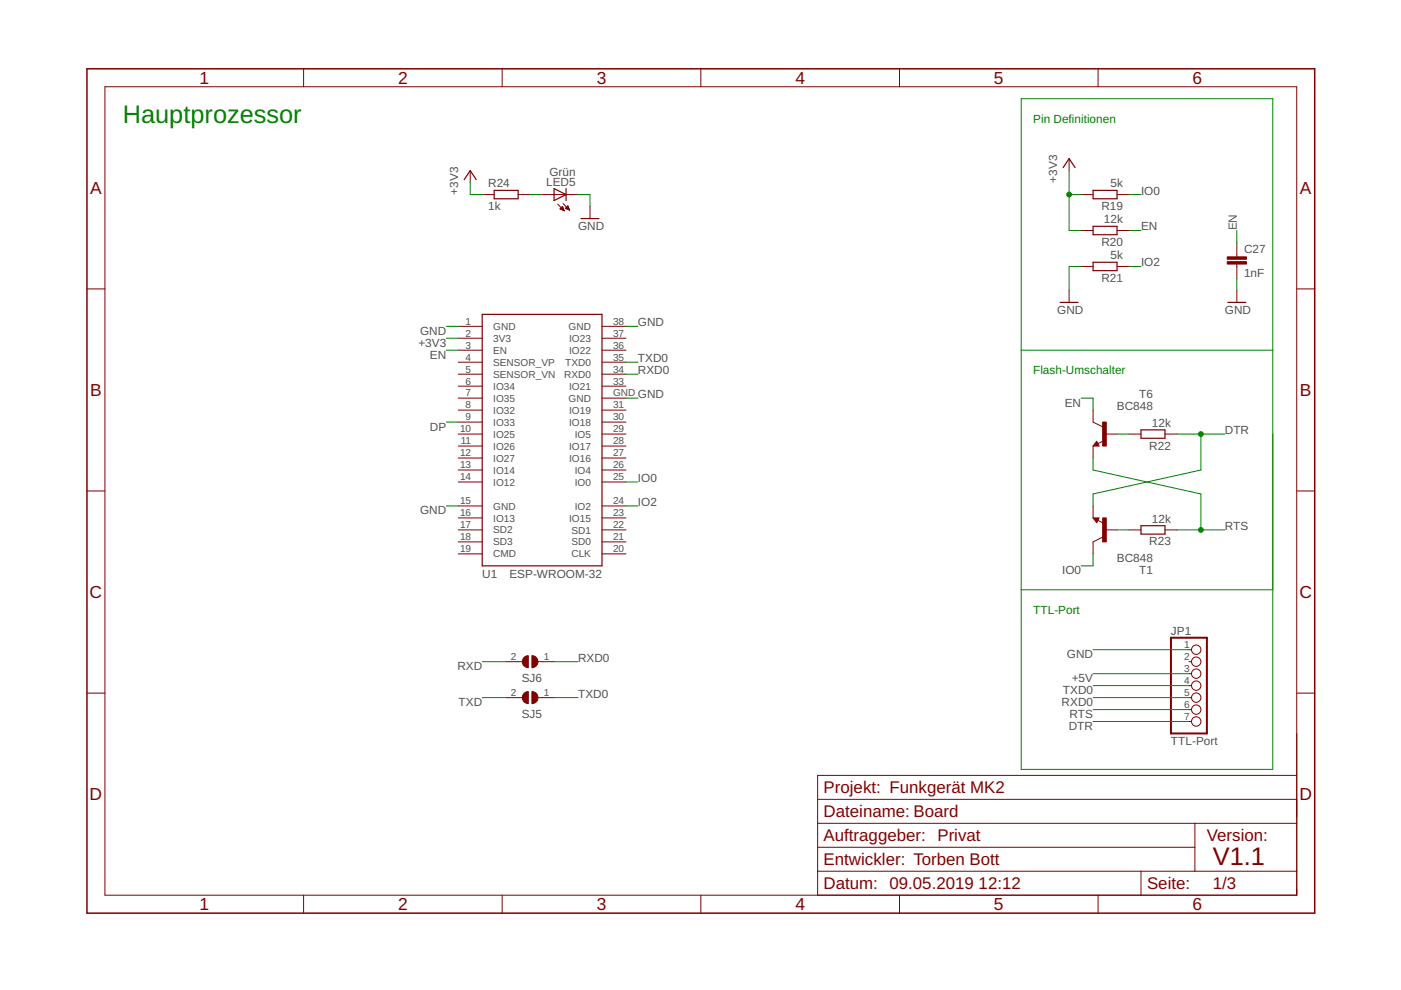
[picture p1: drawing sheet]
<svg xmlns="http://www.w3.org/2000/svg" width="297mm" height="210mm" viewBox="0 0 297 210" stroke-linecap="round" stroke-linejoin="round" font-family="sans-serif">
<path d="M248.3 135.2h7.6v20.3h-7.6z" fill="none" stroke="#800000" stroke-width=".42"/>
<g fill="none" stroke="#800000" stroke-width=".21">
<path d="M22.2 18.4h252.7v171.4h-252.7zM64.4 14.6v3.8M106.5 14.6v3.8M148.6 14.6v3.8M190.7 14.6v3.8M232.8 14.6v3.8M99.7 36.2v2.5M226.7 33.6v2.6M102.2 41.3h2.6M109.9 41.3h2.5M114.9 41.3h7.7M118.2 43.3l1.4 1.4"/>
<path d="M118.7 44.3l.9 .4M118.7 44.3l.6-.5 .3 .9M118.7 44.3h.8M118.9 44.2h.5M119 44h.4M119 44.4h.5M119.1 43.9h.2M119.2 43.8h.1M119.3 44.5h.3M119.4 43.2l1.4 1.4M119.6 44.7h.1M119.9 44.2h.7"/>
<path d="M119.9 44.2l.9 .4M120 44h.6M120.1 43.9h.4M120.2 44.3h.5M120.2 43.8h.3M120.4 43.7h.1M120.4 43.7l-.5 .5M120.4 43.7l.4 .9M120.5 44.4h.2M120.7 44.5h.1M125.1 43.8v2.5M229.2 41.3h2.6"/>
<path d="M229.2 48.9h2.6M229.2 56.5h2.6M236.8 41.3h2.6M236.8 48.9h2.6M236.8 56.5h2.6M262.2 51.4v3.1M262.2 56v3M18.4 61.3h3.8M97.2 69.2h5M97.2 74.3h5M97.2 76.8h5M97.2 79.3h5"/>
<path d="M97.2 71.7h5M127.6 69.2h5.1M127.6 74.3h5.1M127.6 76.8h5.1M127.6 79.3h5.1M127.6 71.7h5.1M226.7 61.6v2.5M262.2 61.6v2.5M274.9 61.3h3.8M97.2 92h5M97.2 81.9h5M97.2 84.4h5"/>
<path d="M97.2 87h5M97.2 89.5h5M97.2 97.1h5M97.2 94.6h5M97.2 99.7h5M127.6 92h5.1M127.6 81.9h5.1M127.6 84.4h5.1M127.6 87h5.1M127.6 89.5h5.1M127.6 97.1h5.1M127.6 94.6h5.1"/>
<path d="M127.6 99.7h5.1M231.8 87v2.5l2 1M231.8 94.6v2.5M232.5 93.6l.5 1h-1.2zM234 93.5l-1.3 .6M234.3 92h2.5M239.4 92h2.5M247 92h2.5M18.4 104.1h3.8M97.2 112.4h5M97.2 102.2h5M97.2 109.8h5"/>
<path d="M97.2 107.3h5M97.2 114.9h5M97.2 117.4h5M127.6 112.4h5.1M127.6 102.2h5.1M127.6 109.8h5.1M127.6 107.3h5.1M127.6 114.9h5.1M127.6 117.4h5.1M231.8 109.8h1.2l-.5 1zM231.8 107.3v2.5M232.7 110.3l1.3 .6"/>
<path d="M233.8 113.9l-2 1v2.5M234.3 112.4h2.5M239.4 112.4h2.5M247 112.4h2.5M274.9 104.1h3.8M252.1 137.8h.5M18.4 147h3.8M107.3 140.3h3.4M107.3 147.9h3.4M114 140.3h3.5M114 147.9h3.5M252.1 140.3h.5"/>
<path d="M252.1 142.8h.5M252.1 145.4h.5M252.1 147.9h.5M252.1 150.5h.5M252.1 153h.5M274.9 147h3.8M173.4 179.6h79.9M173.4 169.5h101.5M173.4 174.6h101.5M253.3 174.6v10.1M274.9 164.4h-101.5v25.4M64.4 189.8v3.8"/>
<path d="M106.5 189.8v3.8M148.6 189.8v3.8M173.4 184.7h101.5M190.7 189.8v3.8M232.8 189.8v3.8M241.9 184.7v5.1"/>
<circle cx="253.6" cy="137.8" r=".99"/>
<circle cx="253.6" cy="150.5" r=".99"/>
<circle cx="253.6" cy="145.4" r=".99"/>
<circle cx="253.6" cy="147.9" r=".99"/>
<circle cx="253.6" cy="153" r=".99"/>
<circle cx="253.6" cy="140.3" r=".99"/>
<circle cx="253.6" cy="142.8" r=".99"/>
</g>
<g fill="#800000" stroke="#800000" stroke-width=".21">
<path d="M111.1 147l.5-.3 .4-.1v2.6a1.29 1.29 0 0 1-1.1-.8 1.29 1.29 0 0 1 .2-1.4z" fill-rule="evenodd"/>
<path d="M112.8 146.6a1.27 1.27 0 0 1 1.3 1.3 1.27 1.27 0 0 1-1.3 1.3z" fill-rule="evenodd"/>
<path d="M111.1 139.4l.5-.3 .4-.1v2.6a1.27 1.27 0 0 1-1.1-.8 1.27 1.27 0 0 1 .2-1.4z" fill-rule="evenodd"/>
<path d="M112.8 139a1.27 1.27 0 0 1 1.3 1.3 1.27 1.27 0 0 1-1.3 1.3z" fill-rule="evenodd"/>
</g>
<g fill="none" stroke="#800000" stroke-width=".25">
<path d="M98.4 38.1l1.3-1.9 1.3 1.9M117.5 40l2.5 1.3-2.5 1.2zM120 40v2.5M225.4 35.5l1.3-1.9 1.2 1.9M104.8 40.4h5.1v1.7h-5.1zM123.2 46.3h3.8M231.8 40.4h5v1.7h-5zM231.8 48h5v1.8h-5zM231.8 55.6h5v1.8h-5zM102.2 66.7h25.4v53.3h-25.4zM224.8 64.1h3.8M260.3 64.1h3.8"/>
<path d="M232.5 94.1l-.1 .2h.4l-.3-.5-.5 .6h.8M241.9 91.1h5.1v1.8h-5.1zM232.8 109.9h-.8l.5 .7 .3-.5h-.4l.1 .2M241.9 111.5h5.1v1.7h-5.1z"/>
</g>
<g fill="#800000" stroke="#800000" stroke-width=".21">
<path d="M260.2 55.5h4.1v.5h-4.1z"/>
<path d="M260.2 54.5h4.1v.5h-4.1z"/>
<path d="M233.8 109.8h.7v5.1h-.7z"/>
<path d="M233.8 89.5h.7v5.1h-.7z"/>
</g>
<path d="M18.4 14.6h260.3v179h-260.3z" fill="none" stroke="#800000" stroke-width=".32"/>
<g fill="none" stroke="#008000" stroke-width=".21">
<path d="M99.7 38.7v2.6h2.5M216.5 20.9h53.4v142.2h-53.4zM226.7 36.2v12.7h2.5M112.4 41.3h2.5M122.6 41.3h2.5v2.5M226.7 41.3h2.5M229.2 56.5h-2.5v5.1M239.4 41.3h2.5M239.4 48.9h2.5M239.4 56.5h2.5M262.2 48.9v2.5M262.2 59v2.6"/>
<path d="M94.6 71.7h2.6M94.6 74.3h2.6M94.6 69.2h2.6M132.7 69.2h2.6M132.7 79.3h2.6M132.7 76.8h2.6M216.5 74.3h53.4M94.6 89.5h2.6M132.7 84.4h2.6M229.2 84.4h2.6v2.6M231.8 97.1v2.6l22.8 5v7.7M236.8 92h2.6"/>
<path d="M249.5 92h10.2M254.6 92v7.7l-22.8 5v2.6M94.6 107.3h2.6M132.7 107.3h2.6M132.7 102.2h2.6M231.8 117.4v2.6h-2.6M236.8 112.4h2.6M249.5 112.4h10.2M216.5 125.1h53.4M231.8 137.8h20.3M102.2 140.3h5.1M102.2 147.9h5.1"/>
<path d="M117.5 140.3h5.1M117.5 147.9h5.1M231.8 153h20.3M231.8 150.5h20.3M231.8 142.8h20.3M231.8 147.9h20.3M231.8 145.4h20.3"/>
</g>
<g fill="#008000" stroke="#008000" stroke-width=".21">
<circle cx="226.7" cy="41.3" r=".51"/>
<circle cx="254.6" cy="92" r=".51"/>
<circle cx="254.6" cy="112.4" r=".51"/>
</g>
<text font-size="5.4" fill="#008000" x="26.1" y="26">Hauptprozessor</text>
<text font-size="5.4" fill="#800000" x="257.2" y="183.5">V1.1</text>
<g font-size="3.7" fill="#800000">
<text x="42.3" y="17.8">1</text>
<text x="84.4" y="17.8">2</text>
<text x="126.5" y="17.8">3</text>
<text x="168.6" y="17.8">4</text>
<text x="210.7" y="17.8">5</text>
<text x="252.9" y="17.8">6</text>
<text x="19.1" y="41.1">A</text>
<text x="275.6" y="41.1">A</text>
<text x="19.1" y="84">B</text>
<text x="275.6" y="84">B</text>
<text x="19" y="126.8">C</text>
<text x="275.5" y="126.8">C</text>
<text x="19" y="169.7">D</text>
<text x="275.5" y="169.7">D</text>
<text x="42.3" y="193">1</text>
<text x="84.4" y="193">2</text>
<text x="126.5" y="193">3</text>
<text x="168.6" y="193">4</text>
<text x="210.7" y="193">5</text>
<text x="252.9" y="193">6</text>
</g>
<g font-size="3.6" fill="#800000">
<text x="174.6" y="173.3">Dateiname: Board</text>
<text x="174.6" y="168.2">Projekt: Funkgerät MK2</text>
<text x="174.6" y="178.4">Auftraggeber: Privat</text>
<text x="255.9" y="178.4">Version:</text>
<text x="174.6" y="183.5">Entwickler: Torben Bott</text>
<text x="174.6" y="188.5">Datum: 09.05.2019</text>
<text x="207.5" y="188.5">12:12</text>
<text x="243.2" y="188.5">Seite:</text>
<text x="257.2" y="188.5">1/3</text>
</g>
<g font-size="2.5" fill="#008000">
<text x="219.1" y="26">Pin Definitionen</text>
<text x="219.1" y="79.3">Flash-Umschalter</text>
<text x="219.1" y="130.1">TTL-Port</text>
</g>
<g font-size="2.5" fill="#505050">
<text x="97.2" y="41.3" transform="rotate(-90 97.2 41.3)">+3V3</text>
<text x="103.5" y="39.8">R24</text>
<text x="115.8" y="39.5">LED5</text>
<text x="116.5" y="37.3">Grün</text>
<text x="224.1" y="38.7" transform="rotate(-90 224.1 38.7)">+3V3</text>
<text x="235.5" y="39.7">5k</text>
<text x="241.9" y="41.3">IO0</text>
<text x="103.5" y="44.6">1k</text>
<text x="233.5" y="44.5">R19</text>
<text x="234.1" y="47.3">12k</text>
<text x="122.6" y="48.9">GND</text>
<text x="233.5" y="52.1">R20</text>
<text x="241.9" y="48.9">EN</text>
<text x="262.2" y="48.9" transform="rotate(-90 262.2 48.9)">EN</text>
<text x="263.8" y="53.6">C27</text>
<text x="233.5" y="59.8">R21</text>
<text x="235.5" y="55">5k</text>
<text x="241.9" y="56.5">IO2</text>
<text x="263.8" y="58.6">1nF</text>
<text x="89.1" y="71">GND</text>
<text x="135.3" y="69.2">GND</text>
<text x="224.1" y="66.6">GND</text>
<text x="259.7" y="66.6">GND</text>
<text x="88.7" y="73.5">+3V3</text>
<text x="91.2" y="76">EN</text>
<text x="135.3" y="76.8">TXD0</text>
<text x="135.3" y="79.3">RXD0</text>
<text x="135.3" y="84.4">GND</text>
<text x="225.7" y="86.2">EN</text>
<text x="236.8" y="87">BC848</text>
<text x="241.5" y="84.4">T6</text>
<text x="91.2" y="91.3">DP</text>
<text x="243.7" y="95.3">R22</text>
<text x="244.2" y="90.5">12k</text>
<text x="259.7" y="92">DTR</text>
<text x="135.3" y="107.3">IO2</text>
<text x="135.3" y="102.2">IO0</text>
<text x="89.1" y="109.1">GND</text>
<text x="244.2" y="110.8">12k</text>
<text x="259.7" y="112.4">RTS</text>
<text x="236.8" y="119.2">BC848</text>
<text x="243.7" y="115.6">R23</text>
<text x="102.2" y="122.5">U1</text>
<text x="108" y="122.5">ESP-WROOM-32</text>
<text x="225.2" y="121.7">IO0</text>
<text x="241.5" y="121.7">T1</text>
<text x="248.3" y="134.6">JP1</text>
<text x="97" y="142.1">RXD</text>
<text x="122.6" y="140.3">RXD0</text>
<text x="226.2" y="139.5">GND</text>
<text x="97.2" y="149.7">TXD</text>
<text x="110.6" y="144.6">SJ6</text>
<text x="122.6" y="147.9">TXD0</text>
<text x="225.1" y="149.7">RXD0</text>
<text x="225.3" y="147.1">TXD0</text>
<text x="227.2" y="144.6">+5V</text>
<text x="110.6" y="152.2">SJ5</text>
<text x="226.6" y="154.8">DTR</text>
<text x="226.8" y="152.2">RTS</text>
<text x="248.3" y="158.1">TTL-Port</text>
</g>
<g font-size="2.1" fill="#505050">
<text x="98.7" y="68.8">1</text>
<text x="98.7" y="71.4">2</text>
<text x="104.6" y="69.9">GND</text>
<text x="120.5" y="69.9">GND</text>
<text x="130" y="71.4">37</text>
<text x="130" y="68.8">38</text>
<text x="98.7" y="73.9">3</text>
<text x="98.7" y="76.4">4</text>
<text x="104.6" y="75">EN</text>
<text x="104.6" y="77.6">SENSOR_VP</text>
<text x="104.6" y="72.5">3V3</text>
<text x="119.8" y="77.6">TXD0</text>
<text x="120.7" y="72.5">IO23</text>
<text x="120.7" y="75">IO22</text>
<text x="130" y="73.9">36</text>
<text x="130" y="76.4">35</text>
<text x="98.7" y="79">5</text>
<text x="98.7" y="81.5">6</text>
<text x="104.6" y="80.1">SENSOR_VN</text>
<text x="104.6" y="82.6">IO34</text>
<text x="119.6" y="80.1">RXD0</text>
<text x="120.7" y="82.6">IO21</text>
<text x="130" y="79">34</text>
<text x="130" y="81.5">33</text>
<text x="98.7" y="84.1">7</text>
<text x="98.7" y="86.6">8</text>
<text x="98.7" y="89.1">9</text>
<text x="104.6" y="85.2">IO35</text>
<text x="104.6" y="87.7">IO32</text>
<text x="120.5" y="85.2">GND</text>
<text x="120.7" y="87.7">IO19</text>
<text x="130" y="89.1">30</text>
<text x="130" y="86.6">31</text>
<text x="130" y="84.1">GND</text>
<text x="97.5" y="91.7">10</text>
<text x="97.7" y="94.2">11</text>
<text x="104.6" y="90.3">IO33</text>
<text x="104.6" y="92.8">IO25</text>
<text x="104.6" y="95.3">IO26</text>
<text x="120.7" y="90.3">IO18</text>
<text x="120.7" y="95.3">IO17</text>
<text x="121.9" y="92.8">IO5</text>
<text x="130" y="91.7">29</text>
<text x="130" y="94.2">28</text>
<text x="97.5" y="96.8">12</text>
<text x="97.5" y="99.3">13</text>
<text x="97.5" y="101.8">14</text>
<text x="104.6" y="97.9">IO27</text>
<text x="104.6" y="100.4">IO14</text>
<text x="120.7" y="97.9">IO16</text>
<text x="121.9" y="100.4">IO4</text>
<text x="130" y="96.8">27</text>
<text x="130" y="99.3">26</text>
<text x="130" y="101.8">25</text>
<text x="97.5" y="106.9">15</text>
<text x="104.6" y="103">IO12</text>
<text x="121.9" y="103">IO0</text>
<text x="130" y="106.9">24</text>
<text x="97.5" y="109.5">16</text>
<text x="97.5" y="112">17</text>
<text x="104.6" y="110.6">IO13</text>
<text x="104.6" y="108">GND</text>
<text x="104.6" y="113.1">SD2</text>
<text x="120.7" y="110.6">IO15</text>
<text x="121.2" y="113.1">SD1</text>
<text x="121.9" y="108">IO2</text>
<text x="130" y="109.5">23</text>
<text x="130" y="112">22</text>
<text x="97.5" y="114.5">18</text>
<text x="97.5" y="117.1">19</text>
<text x="104.6" y="115.7">SD3</text>
<text x="104.6" y="118.2">CMD</text>
<text x="121.2" y="118.2">CLK</text>
<text x="121.2" y="115.7">SD0</text>
<text x="130" y="117.1">20</text>
<text x="130" y="114.5">21</text>
<text x="251.1" y="137.4">1</text>
<text x="108.3" y="139.9">2</text>
<text x="115.3" y="139.9">1</text>
<text x="251.1" y="139.9">2</text>
<text x="251.1" y="142.5">3</text>
<text x="108.3" y="147.5">2</text>
<text x="115.3" y="147.5">1</text>
<text x="251.1" y="145">4</text>
<text x="251.1" y="147.5">5</text>
<text x="251.1" y="150.1">6</text>
<text x="251.1" y="152.6">7</text>
</g>
</svg>
